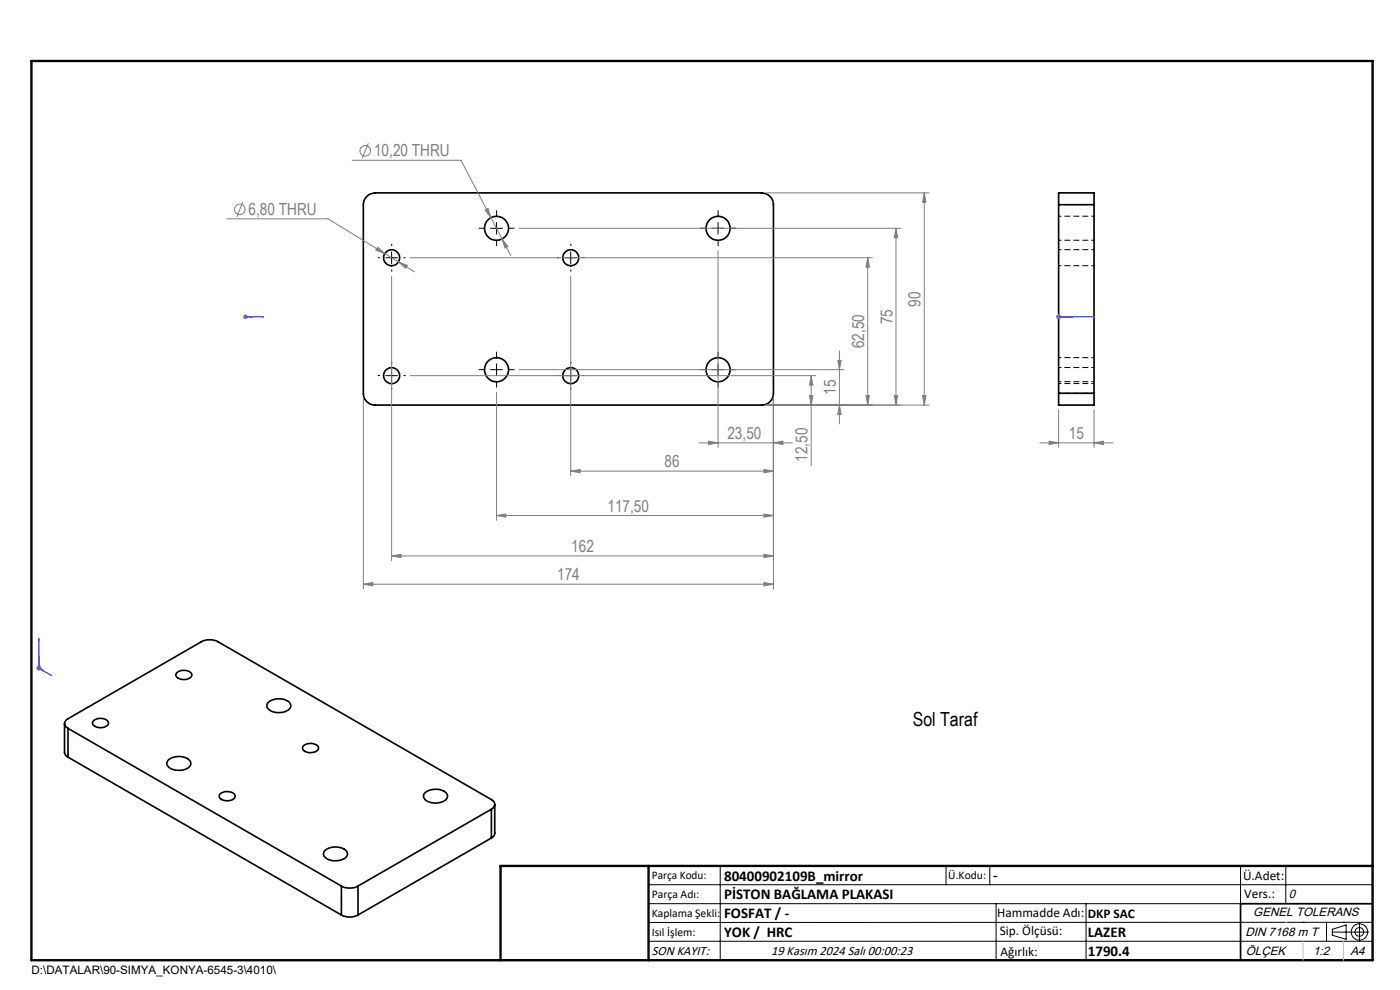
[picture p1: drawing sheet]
<svg xmlns="http://www.w3.org/2000/svg" width="297mm" height="210mm" viewBox="0 0 297 210" stroke-linecap="round" stroke-linejoin="round" font-family="sans-serif">
<g fill="none" stroke="#000" stroke-width=".35">
<path d="M78 41.5l.7-.4 .9-.2h82a2.51 2.51 0 0 1 2.5 2.5v40a2.45 2.45 0 0 1-2.5 2.5h-82a2.51 2.51 0 0 1-2.5-2.5v-40a2.44 2.44 0 0 1 .9-1.9zM224.6 43.4v-2.5h7.5v2.5M224.6 43.4h7.5M224.6 43.4v40M232.1 43.4v40M224.6 83.4v2.5h7.5v-2.5M224.6 83.4h7.5M13.7 153.5v6.2l.2 .5 .5 .4M14.4 154.5a1.07 1.07 0 0 1-.7-1 1.07 1.07 0 0 1 .7-1l28.3-16.4a3.8 3.8 0 0 1 3.5 0l58 33.5a1.09 1.09 0 0 1 .8 1 1.09 1.09 0 0 1-.8 1.1M14.4 154.5l58 33.5M14.4 154.5v6.1M19.8 153a2.3 2.3 0 0 1 3.2 .1 1.09 1.09 0 0 1-1.3 1.2 1.74 1.74 0 0 1-2.1-1z"/>
<path d="M37.6 142.6a2.19 2.19 0 0 1 3.1 .5 1.71 1.71 0 0 1-2.3 1 .86 .86 0 0 1-.9-.5 .86 .86 0 0 1 .1-1zM56.8 149.1a3.6 3.6 0 0 1 4.7-.1 1.19 1.19 0 0 1 .1 1.3 1.19 1.19 0 0 1-1.1 .6 3.1 3.1 0 0 1-3.9-1zM64.3 158.3a2.25 2.25 0 0 1 3.2 .1 1.08 1.08 0 0 1-1.2 1.2 1.94 1.94 0 0 1-2.1-.8zM14.4 160.6l58 33.5M35.7 161.2a3.5 3.5 0 0 1 4.7 .3 1.31 1.31 0 0 1-1.2 1.7 3.1 3.1 0 0 1-3.8-1.1l.1-.5zM46.6 168.5a2.19 2.19 0 0 1 3.3 .3 1.67 1.67 0 0 1-2.3 1 .89 .89 0 0 1-.9-.4 .89 .89 0 0 1-.1-.9zM90 168.3a3.6 3.6 0 0 1 4.7-.1 1.1 1.1 0 0 1-.6 1.8 3.5 3.5 0 0 1-4.1-.7l-.1-.5zM104.2 171.7l-28.2 16.3M104.2 171.7v6.1M104.2 177.8l-28.2 16.3M105 170.6v6.3l-.3 .5-.5 .4M69 180.4a3.5 3.5 0 0 1 4.6 .3 1.27 1.27 0 0 1-1.1 1.7 3.1 3.1 0 0 1-3.8-1.1v-.5z"/>
<path d="M72.4 194.1a3.8 3.8 0 0 0 3.6 0M72.4 188a3.8 3.8 0 0 0 3.6 0M72.4 188v6.1M76 188v6.1M291.2 191.7h-28v12"/>
<circle cx="83.1" cy="54.7" r="1.69"/>
<circle cx="105.3" cy="48.4" r="2.54"/>
<circle cx="121.1" cy="54.7" r="1.69"/>
<circle cx="152.3" cy="48.4" r="2.55"/>
<circle cx="83.1" cy="79.7" r="1.7"/>
<circle cx="105.3" cy="78.4" r="2.54"/>
<circle cx="121.1" cy="79.7" r="1.7"/>
<circle cx="152.3" cy="78.4" r="2.55"/>
</g>
<path d="M224.6 56.4h7.5M224.6 51h7.5M232.1 43.4h-7.5M232.1 53h-7.5M232.1 45.9h-7.5M232.1 78h-7.5M232.1 75.9h-7.5M224.6 83.4h7.5M224.6 81.4h7.5M224.6 81h7.5" fill="none" stroke="#000" stroke-width=".21" stroke-dasharray="1.3 .6" stroke-dashoffset=".7" stroke-linecap="butt"/>
<g fill="none" stroke="#808080" stroke-width=".21">
<path d="M74.7 34h23.1l10.6 20.2M78.1 30.4l-1.3 3.2M48.1 46.4h21.5l14.9 9.2M51.5 42.8l-1.3 3.2M80.1 52.4l1.5 1.4-1.9-.8zM83.1 58.6v60.3M84.5 55.6l1.9 .7-.4 .6zM84.5 55.6l3.4 2.1M87 54.7h98.1M102.9 44.5l.6-.3 .6 2zM106.5 50.7l1.2 1.6-.6 .3zM110.1 48.4h81"/>
<path d="M121.1 58.6v42.3M152.3 53.2v41.7M162.6 40.9h34.5M184.1 54.7l.3 2h-.7zM184.1 54.7v31.2M190.1 48.4l.3 2h-.7zM190.1 48.4v37.5M196.1 40.9l.3 2h-.7zM196.1 40.9v45M51.6 67.2h1M51.7 66.8l.7 .7M52.1 66.7v1"/>
<path d="M52.4 66.8l-.7 .7M87 79.7h86.1M110.1 78.4h69M172.1 79.7l.3 2h-.7zM172.1 79.7v19.1M177.7 76.4h.7l-.3 2zM178.1 74.4v15.5M224.1 67.2h1M224.2 66.8l.7 .7M224.6 66.7v1M224.9 66.8l-.7 .7M77.1 84.4v40.5"/>
<path d="M105.3 83.2v27.2M121.1 99.9l2-.3v.7zM121.1 99.9h43M148.3 93.9h19.8M150.3 93.6l2 .3-2 .4zM162.1 99.6l2 .3-2 .4zM162.6 85.9h34.5M164.1 93.9l2-.3v.7zM164.1 84.4v40.5M171.7 83.9h.7l-.3 2zM178.1 85.9l.3 2h-.7zM183.7 83.9h.7l-.3 2z"/>
<path d="M189.7 83.9h.7l-.3 2zM195.7 83.9h.7l-.3 2zM220.6 93.9h15.5M222.6 93.6l2 .3-2 .4zM224.6 86.9v8M232.1 93.9l2-.3v.7zM232.1 86.9v8M83.1 117.9l2-.3v.7zM83.1 117.9h81M105.3 109.4l2-.4v.7zM105.3 109.4h58.8M162.1 109l2 .4-2 .3z"/>
<path d="M162.1 117.6l2 .3-2 .4zM77.1 123.9l2-.3v.7zM77.1 123.9h87M162.1 123.6l2 .3-2 .4zM7.7 141.7h1M7.9 141.4l.7 .7M8.3 141.2v1M8.6 141.4l-.7 .7"/>
<circle cx="77.5" cy="32" r="1.12"/>
<circle cx="50.9" cy="44.4" r="1.12"/>
</g>
<g fill="none" stroke="#000" stroke-width=".21">
<path d="M81.8 54.7h2.5M83.1 53.4v2.5M104.1 48.4h2.5M105.3 47.2v2.5M119.8 54.7h2.5M121.1 53.4v2.5M151.1 48.4h2.5M152.3 47.2v2.5M81.8 79.7h2.5M83.1 78.4v2.5M104.1 78.4h2.5M105.3 77.2v2.5"/>
<path d="M119.8 79.7h2.5M121.1 78.4v2.5M151.1 78.4h2.5M152.3 77.2v2.5M137.6 187.7h153.6M137.6 191.7h153.6M137.6 199.7h153.6M152.8 183.7v20M200.7 183.7v4M210 183.7v4M211.3 191.7v12M230.4 191.7v12"/>
<path d="M263.2 183.7v20M272.8 183.7v8M276.4 195.6h.1M281.4 195.6v4.1M282.6 197.7h7.8M282.6 197.1l3-.9v3l-3-.8zM285 195.6h.1M288.4 195.8v3.8M291.2 195.6l-153.6 .1"/>
<circle cx="288.4" cy="197.7" r="1.74"/>
<circle cx="288.4" cy="197.7" r=".93"/>
</g>
<g fill="none" stroke="#00f" stroke-width=".21">
<path d="M51.9 67.2h.4zM52 67.2h.2zM52.1 67.2h.1M52.1 67.2h3.8M53.6 67.2h-.8h.8M55.9 67.2h-.3h.3M224.4 67.2h.4zM224.5 67.2h.2zM224.6 67.2h.1M224.6 67.2h7.7M227.6 67.2h-.7h.7M232.3 67.2h-.4h.4"/>
<path d="M8.3 135.5v.3l-.1-.1zM8.3 139.2l.1 .7-.3-.1zM8.3 135.5v6.2M8.3 141.7l2.7 1.6M8.3 141.7l1 .7M8.8 141.9l.5 .5-.5-.2zM10.7 143.1l.3 .2-.3-.1z"/>
</g>
<g fill="none" stroke="#000" stroke-width=".21" stroke-dasharray="15.2 1.3 1.3 1.3" stroke-linecap="butt">
<path d="M80.6 54.7h-.5M83.1 52.2v-.5M83.1 57.2v.4M85.6 54.7h.4M102.8 48.4h-1.3M105.3 45.9v-1.3M105.3 50.9v1.3M107.8 48.4h1.3M118.6 54.7h-.5M121.1 52.2v-.5M121.1 57.2v.4M123.6 54.7h.4"/>
<path d="M149.8 48.4h-1.3M152.3 45.9v-1.3M152.3 50.9v1.3M154.8 48.4h1.3M80.6 79.7h-.5M83.1 77.2v-.5M85.6 79.7h.4M102.8 78.4h-1.3M105.3 75.9v-1.3M107.8 78.4h1.3M118.6 79.7h-.5M121.1 77.2v-.5"/>
<path d="M123.6 79.7h.4M149.8 78.4h-1.3M152.3 75.9v-1.3M154.8 78.4h1.3M83.1 82.2v.4M105.3 80.9v1.3M121.1 82.2v.4M152.3 80.9v1.3"/>
</g>
<path d="M106.2 203.7h185" fill="none" stroke="#000" stroke-width=".25"/>
<path d="M6.7 12.9h284.5v190.8h-284.5zM137.6 183.7v20M291.2 183.7h-185v20" fill="none" stroke="#000" stroke-width=".5"/>
<path d="M272.8 195.6h.1M276.4 199.7v4M285 199.7v4" fill="none" stroke="#c0c0c0" stroke-width=".21"/>
<g fill="#00f">
<path d="M55.6 67.2h.3zM52 67.2h.2z"/>
<path d="M52.8 67.2h.8zM51.9 67.2h.4zM224.5 67.2h.2zM231.9 67.2h.4zM224.4 67.2h.4zM226.9 67.2h.7zM10.7 143.1l.3 .2-.3-.1zM8.3 135.5v.3l-.1-.1zM8.8 141.9l.5 .5-.5-.2zM8.3 139.2l.1 .7-.3-.1z"/>
</g>
<g fill="#808080">
<path d="M162.1 109l2 .4-2 .3zM105.3 109.4l2-.4v.7zM162.1 99.6l2 .3-2 .4zM121.1 99.9l2-.3v.7zM162.1 117.6l2 .3-2 .4zM83.1 117.9l2-.3v.7z"/>
<path d="M150.3 93.6l2 .3-2 .4zM164.1 93.9l2-.3v.7zM77.1 123.9l2-.3v.7zM162.1 123.6l2 .3-2 .4zM106.5 50.7l.6 1.9 .6-.3zM102.9 44.5l1.2 1.7-.6-2zM84.5 55.6l1.5 1.3 .4-.6zM80.1 52.4l-.4 .6 1.9 .8zM222.6 93.6l2 .3-2 .4zM232.1 93.9l2-.3v.7z"/>
<path d="M178.1 85.9l.3 2h-.7zM177.7 76.4h.7l-.3 2zM171.7 83.9h.7l-.3 2zM172.1 79.7l.3 2h-.7zM183.7 83.9h.7l-.3 2zM184.1 54.7l.3 2h-.7zM189.7 83.9h.7l-.3 2zM190.1 48.4l.3 2h-.7z"/>
<path d="M195.7 83.9h.7l-.3 2zM196.1 40.9l.3 2h-.7z"/>
</g>
<text font-size="4.1" x="193.6" y="154">Sol Taraf</text>
<g font-size="3.5" fill="#808080">
<text x="79.4" y="33.2">10,20 THRU</text>
<text x="52.7" y="45.6">6,80 THRU</text>
<text x="195.3" y="65" transform="rotate(-90 195.3 65)">90</text>
<text x="189.3" y="68.8" transform="rotate(-90 189.3 68.8)">75</text>
<text x="183.3" y="73.9" transform="rotate(-90 183.3 73.9)">62,50</text>
<text x="177.3" y="83.8" transform="rotate(-90 177.3 83.8)">15</text>
<text x="154.3" y="93.1">23,50</text>
<text x="226.7" y="93.1">15</text>
<text x="141" y="99.1">86</text>
<text x="171.3" y="97.9" transform="rotate(-90 171.3 97.9)">12,50</text>
<text x="128.9" y="108.6">117,50</text>
<text x="121.2" y="117.1">162</text>
<text x="118.2" y="123.1">174</text>
</g>
<g font-size="3.2">
<text x="153.6" y="190.8">PİSTON BAĞLAMA PLAKASI</text>
<text x="153.6" y="186.8">80400902109B_mirror</text>
<text x="210.7" y="186.6">-</text>
<text x="153.6" y="194.8">FOSFAT / -</text>
<text x="153.6" y="198.8">YOK / HRC</text>
<text x="230.8" y="198.7">LAZER</text>
<text x="230.8" y="202.8">1790.4</text>
</g>
<g font-size="2.8">
<text x="263.7" y="186.7">Ü.Adet:</text>
<text x="263.9" y="190.5">Vers.:</text>
<text x="211.5" y="194.5">Hammadde Adı:</text>
<text x="230.8" y="194.7">DKP SAC</text>
<text x="138.3" y="202.6">SON KAYIT:</text>
<text x="163.6" y="202.6">19 Kasım 2024 Salı 00:00:23</text>
<text x="212.1" y="198.4">Sip. Ölçüsü:</text>
<text x="212.2" y="202.7">Ağırlık:</text>
</g>
<g font-size="2.6">
<text x="273.4" y="190.4">0</text>
<text x="265.9" y="194.4">GENEL TOLERANS</text>
<text x="264.2" y="198.5">DIN 7168 m T</text>
<text x="264.3" y="202.6">ÖLÇEK</text>
<text x="278.5" y="202.6">1:2</text>
<text x="286.5" y="202.6">A4</text>
</g>
<g font-size="2.5">
<text x="138.3" y="186.4">Parça Kodu:</text>
<text x="138.3" y="190.5">Parça Adı:</text>
<text x="201.2" y="186.5">Ü.Kodu:</text>
<text x="138.3" y="194.5">Kaplama Şekli:</text>
<text x="138.3" y="198.6">Isıl İşlem:</text>
<text x="6.7" y="206.7">D:\DATALAR\90-SIMYA_KONYA-6545-3\4010\</text>
</g>
</svg>
